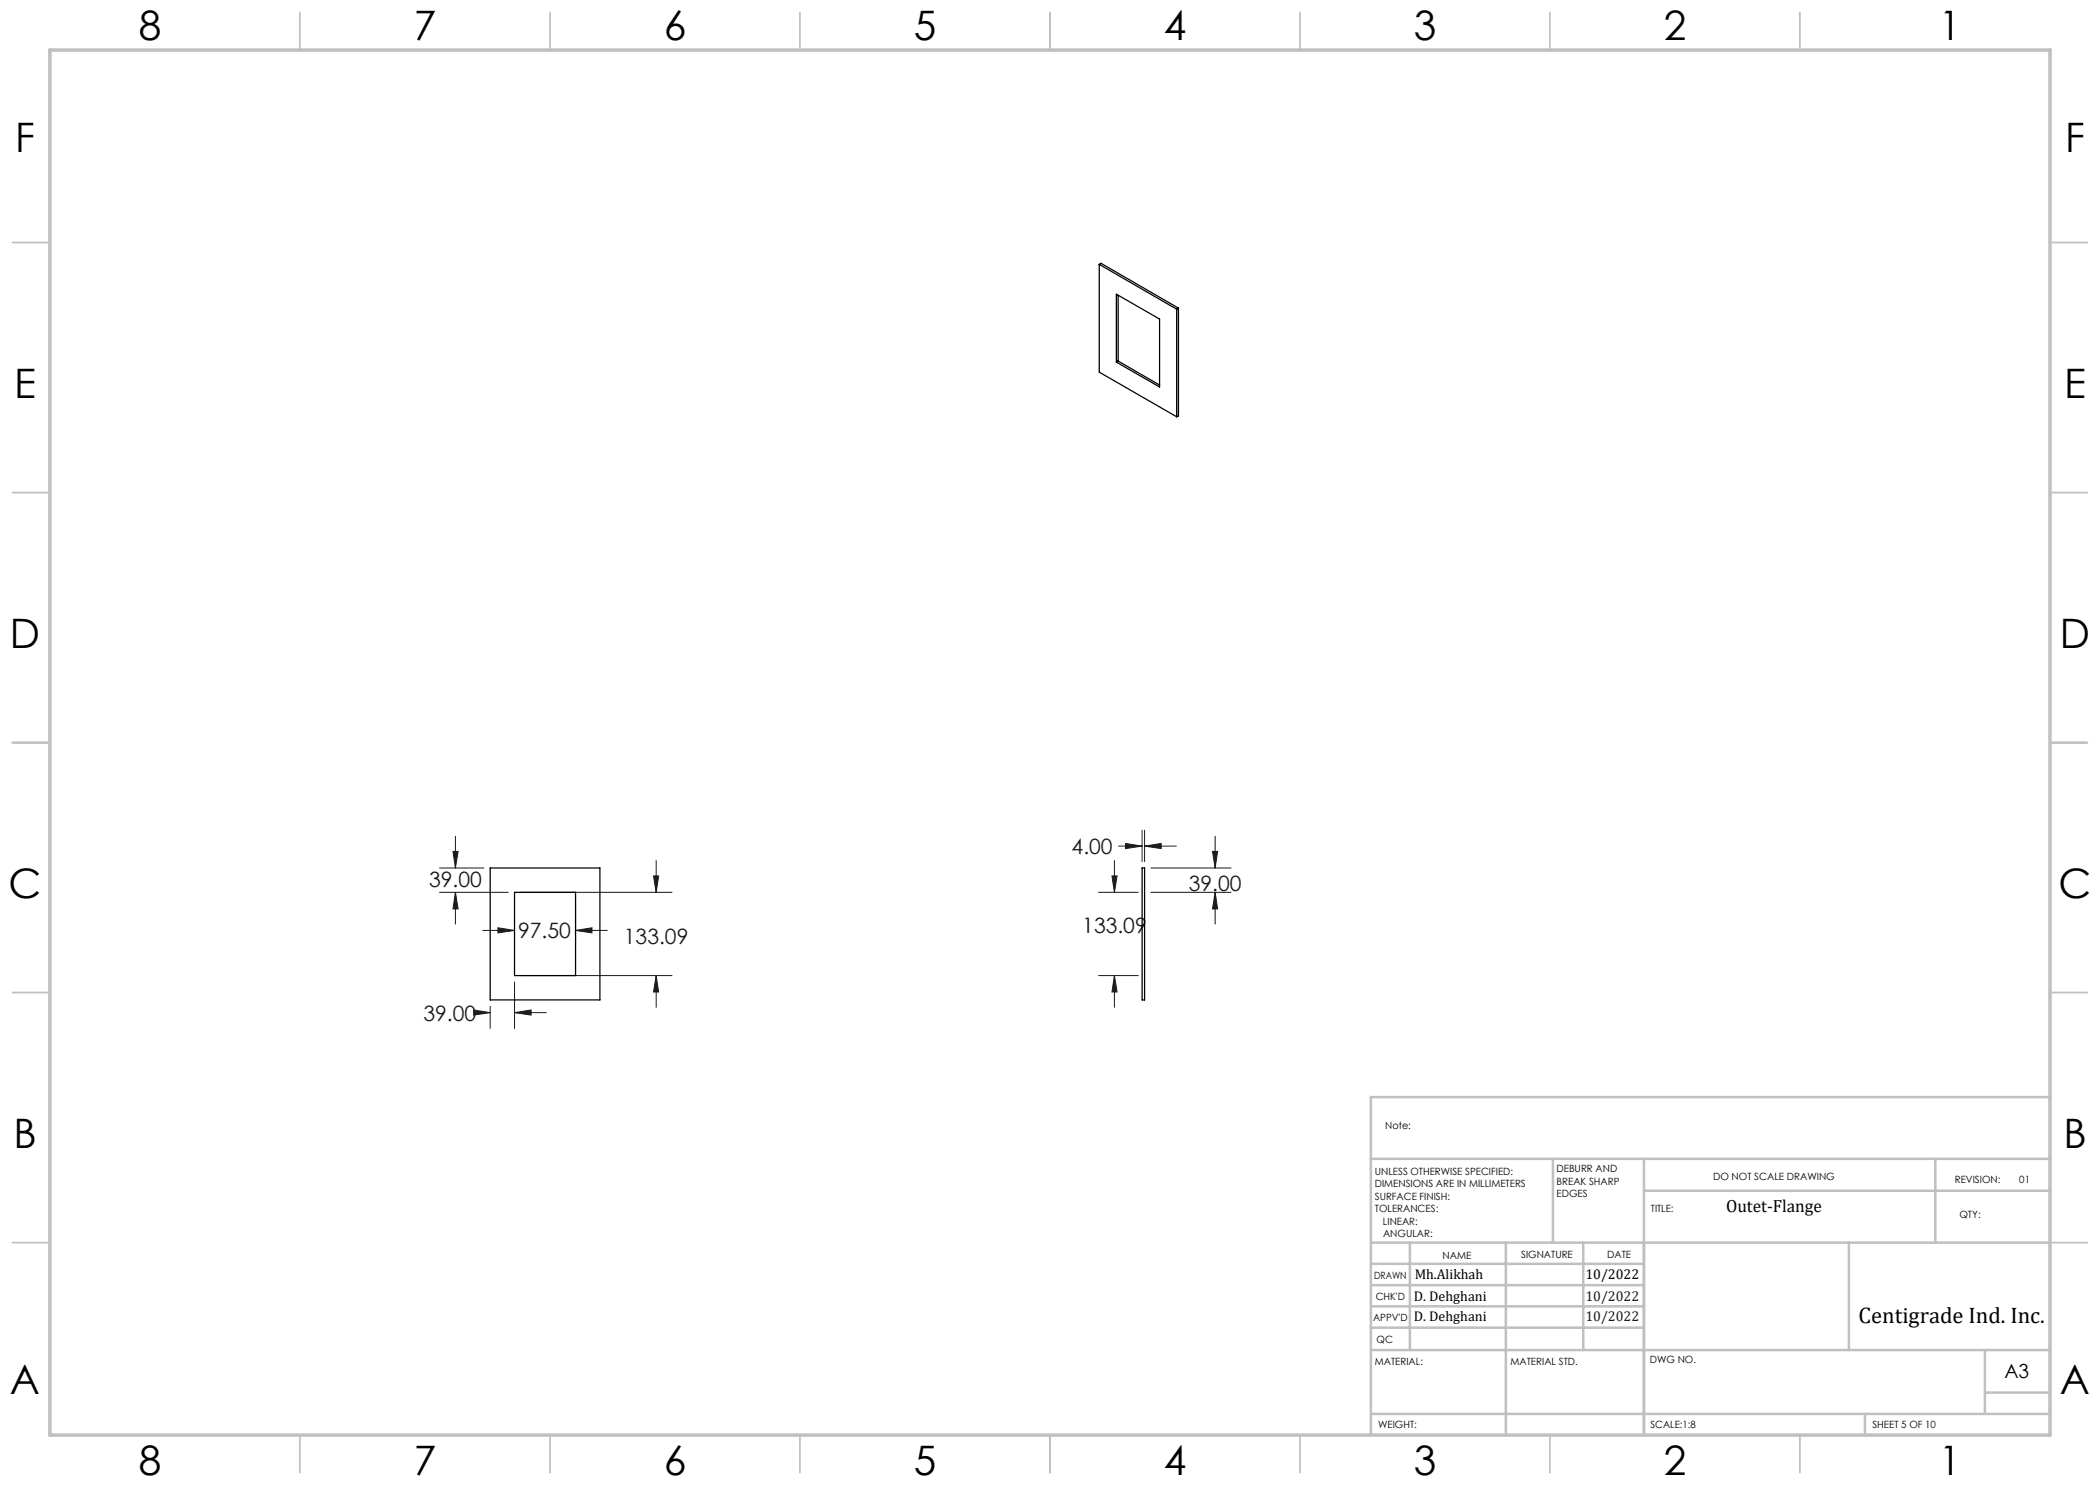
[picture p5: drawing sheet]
<svg xmlns="http://www.w3.org/2000/svg" width="420mm" height="297mm" viewBox="0 0 420 297" stroke-linecap="round" stroke-linejoin="round" font-family="sans-serif">
<g fill="none" stroke="#191924" stroke-width=".2">
<path d="M87.9 173.6h8.9M87.9 178.5h13.7M90.6 170.3h1l-.5 3.3zM91.1 167.2v6.4M91.1 178.5v6.3M91.1 178.5l.5 3.3h-1zM102.9 179.7v9.6M104.2 178.5h30.2M115.1 179.7v9.6M130.7 175.2h1l-.5 3.3zM131.2 172.1v6.4M219.7 178.5h7.9"/>
<path d="M222.4 175.2h1l-.5 3.3zM222.9 172.1v6.4M223.7 169.2h4.7M225.1 168.7l3.3 .5-3.3 .5zM228.4 166v6.3M228.9 166v6.3M228.9 169.2h6.4M228.9 169.2l3.3-.5v1zM230.2 173.6h16M230.2 178.5h16M242.5 170.3h1l-.5 3.3zM243 167.2v6.4"/>
<path d="M243 178.5v6.3M243 178.5l.5 3.3h-1zM96.6 186.1h6.3M99.6 185.6l3.3 .5-3.3 .5zM102.9 196.4v9.3M104.2 195.1h30.2M115.1 186.1h6.4M115.1 186.1l3.3-.5v1zM131.2 195.1v6.4M131.2 195.1l.5 3.3h-1zM219.7 195.1h7.9M222.9 195.1v6.4"/>
<path d="M222.9 195.1l.5 3.3h-1zM94.7 202l3.3 .5-3.3 .5zM96.4 202.5h1.6M98 201.3v4.4M102.9 202.5h6.4M102.9 202.5l3.3-.5v1z"/>
</g>
<g fill="none" stroke="#c0c0c0" stroke-width=".35">
<path d="M60 2.5v7.5M110 2.5v7.5M160 2.5v7.5M210 2.5v7.5M260 2.5v7.5M310 2.5v7.5M360 2.5v7.5M2.5 48.5h7.5M410 48.5h7.5M2.5 98.5h7.5M410 98.5h7.5M2.5 148.5h7.5"/>
<path d="M410 148.5h7.5M2.5 198.5h7.5M410 198.5h7.5M2.5 248.5h7.5M410 248.5h7.5M60 287v7.5M110 287v7.5M160 287v7.5M210 287v7.5M260 287v7.5M310 287v7.5M360 287v7.5"/>
</g>
<g fill="none" stroke="#c0c0c0" stroke-width=".5">
<path d="M410 219.4h-135.8v67.4M274.2 231.8h135.8M310.6 231.8v16.7M328.8 231.8v55.2M328.8 238.2h81.2M387.1 231.8v16.7M274.2 248.5h135.8M274.2 257h54.6M274.2 252.8h54.6M282 248.5v21.5M301.2 248.5v38.3M316.7 248.5v21.5"/>
<path d="M369.8 248.5v21.5M274.2 265.5h54.6M274.2 261.3h54.6M274.2 270h135.8M397 270v12.8M397 278.5h13M274.2 282.8h135.8M373 282.8v4.2"/>
</g>
<path d="M10 10h400v277h-400z" fill="none" stroke="#c0c0c0" stroke-width=".7"/>
<path d="M90.6 170.3h1l-.5 3.3zM91.1 178.5l.5 3.3h-1zM102.9 202.5l3.3-.5v1zM94.7 202l3.3 .5-3.3 .5zM99.6 185.6l3.3 .5-3.3 .5zM115.1 186.1l3.3-.5v1zM131.2 195.1l.5 3.3h-1zM130.7 175.2h1l-.5 3.3zM242.5 170.3h1l-.5 3.3zM243 178.5l.5 3.3h-1zM222.9 195.1l.5 3.3h-1zM222.4 175.2h1l-.5 3.3zM228.9 169.2l3.3-.5v1zM225.1 168.7l3.3 .5-3.3 .5z" fill="#191924"/>
<g fill="none" stroke="#000" stroke-width=".25">
<path d="M219.9 52.9v21.5l15.4 9M219.9 52.9l15.4 8.9M219.9 52.9l.3-.2 15.5 8.9M223.3 58.8l8.6 5v13.6l-8.6-5zM223.6 59.1v13.1M223.6 72.2l-.3 .2M223.6 72.2l8.3 4.8M235.3 61.8v21.6M235.7 61.6l-.4 .2M235.7 61.6v21.6l-.4 .2M98 173.6h22v26.4h-22zM102.9 178.5h12.2v16.6h-12.2z"/>
<path d="M228.4 173.6h.5v26.4h-.5z"/>
</g>
<g font-size="8.1">
<text x="27.8" y="8">8</text>
<text x="82.8" y="8">7</text>
<text x="132.8" y="8">6</text>
<text x="182.8" y="8">5</text>
<text x="232.8" y="8">4</text>
<text x="282.8" y="8">3</text>
<text x="332.8" y="8">2</text>
<text x="387.8" y="8">1</text>
<text x="3" y="30.4">F</text>
<text x="413" y="30.4">F</text>
<text x="2.8" y="79.6">E</text>
<text x="412.8" y="79.6">E</text>
<text x="2" y="129.6">D</text>
<text x="412" y="129.6">D</text>
<text x="1.7" y="179.6">C</text>
<text x="411.7" y="179.6">C</text>
<text x="2.7" y="229.6">B</text>
<text x="412.7" y="229.6">B</text>
<text x="2" y="278.9">A</text>
<text x="412" y="278.9">A</text>
<text x="27.8" y="295">8</text>
<text x="82.8" y="295">7</text>
<text x="132.8" y="295">6</text>
<text x="182.8" y="295">5</text>
<text x="232.8" y="295">4</text>
<text x="282.8" y="295">3</text>
<text x="332.8" y="295">2</text>
<text x="387.8" y="295">1</text>
</g>
<text font-size="4.5" x="371.7" y="264.6">Centigrade Ind. Inc.</text>
<g font-size="4.2" fill="#191924">
<text x="214.3" y="170.8">4.00</text>
<text x="85.8" y="177.4">39.00</text>
<text x="237.8" y="178.2">39.00</text>
<text x="103.6" y="187.7">97.50</text>
<text x="124.8" y="188.8">133.09</text>
<text x="216.5" y="186.6">133.09</text>
<text x="84.7" y="204.1">39.00</text>
</g>
<text font-size="3.9" x="400.9" y="275.5">A3</text>
<text font-size="3.5" x="345.2" y="242.4">Outet-Flange</text>
<g font-size="2.8">
<text x="282.9" y="255.9">Mh.Alikhah</text>
<text x="317.1" y="255.9">10/2022</text>
<text x="282.8" y="260.1">D. Dehghani</text>
<text x="282.8" y="264.2">D. Dehghani</text>
</g>
<g font-size="2.8" fill="#191924">
<text x="317.1" y="260.1">10/2022</text>
<text x="317.1" y="264.2">10/2022</text>
</g>
<g font-size="2">
<text x="277" y="225.8">Note:</text>
<text x="275" y="234.9">UNLESS OTHERWISE SPECIFIED:</text>
<text x="275" y="237.4">DIMENSIONS ARE IN MILLIMETERS</text>
<text x="275" y="239.9">SURFACE FINISH:</text>
<text x="311.3" y="234.5">DEBURR AND</text>
<text x="311.3" y="237">BREAK SHARP</text>
<text x="311.3" y="239.5">EDGES</text>
<text x="342.6" y="236">DO NOT SCALE DRAWING</text>
<text x="391" y="236.6">REVISION:</text>
<text x="403.9" y="236.6">01</text>
<text x="275" y="242.4">TOLERANCES:</text>
<text x="276.6" y="244.9">LINEAR:</text>
<text x="330.2" y="242.4">TITLE:</text>
<text x="391.9" y="243.7">QTY:</text>
<text x="276.6" y="247.4">ANGULAR:</text>
<text x="288.5" y="251.7">NAME</text>
<text x="304.2" y="251.7">SIGNATURE</text>
<text x="321.4" y="251.7">DATE</text>
<text x="274.8" y="255.9">DRAWN</text>
<text x="275.1" y="260.1">CHK'D</text>
<text x="274.6" y="264.2">APPV'D</text>
<text x="275.3" y="268.5">QC</text>
<text x="275" y="273">MATERIAL:</text>
<text x="302.1" y="273">MATERIAL STD.</text>
<text x="330" y="272.5">DWG NO.</text>
<text x="275.6" y="285.6">WEIGHT:</text>
<text x="330.1" y="285.6">SCALE:1:8</text>
<text x="374.5" y="285.6">SHEET 5 OF 10</text>
</g>
</svg>
